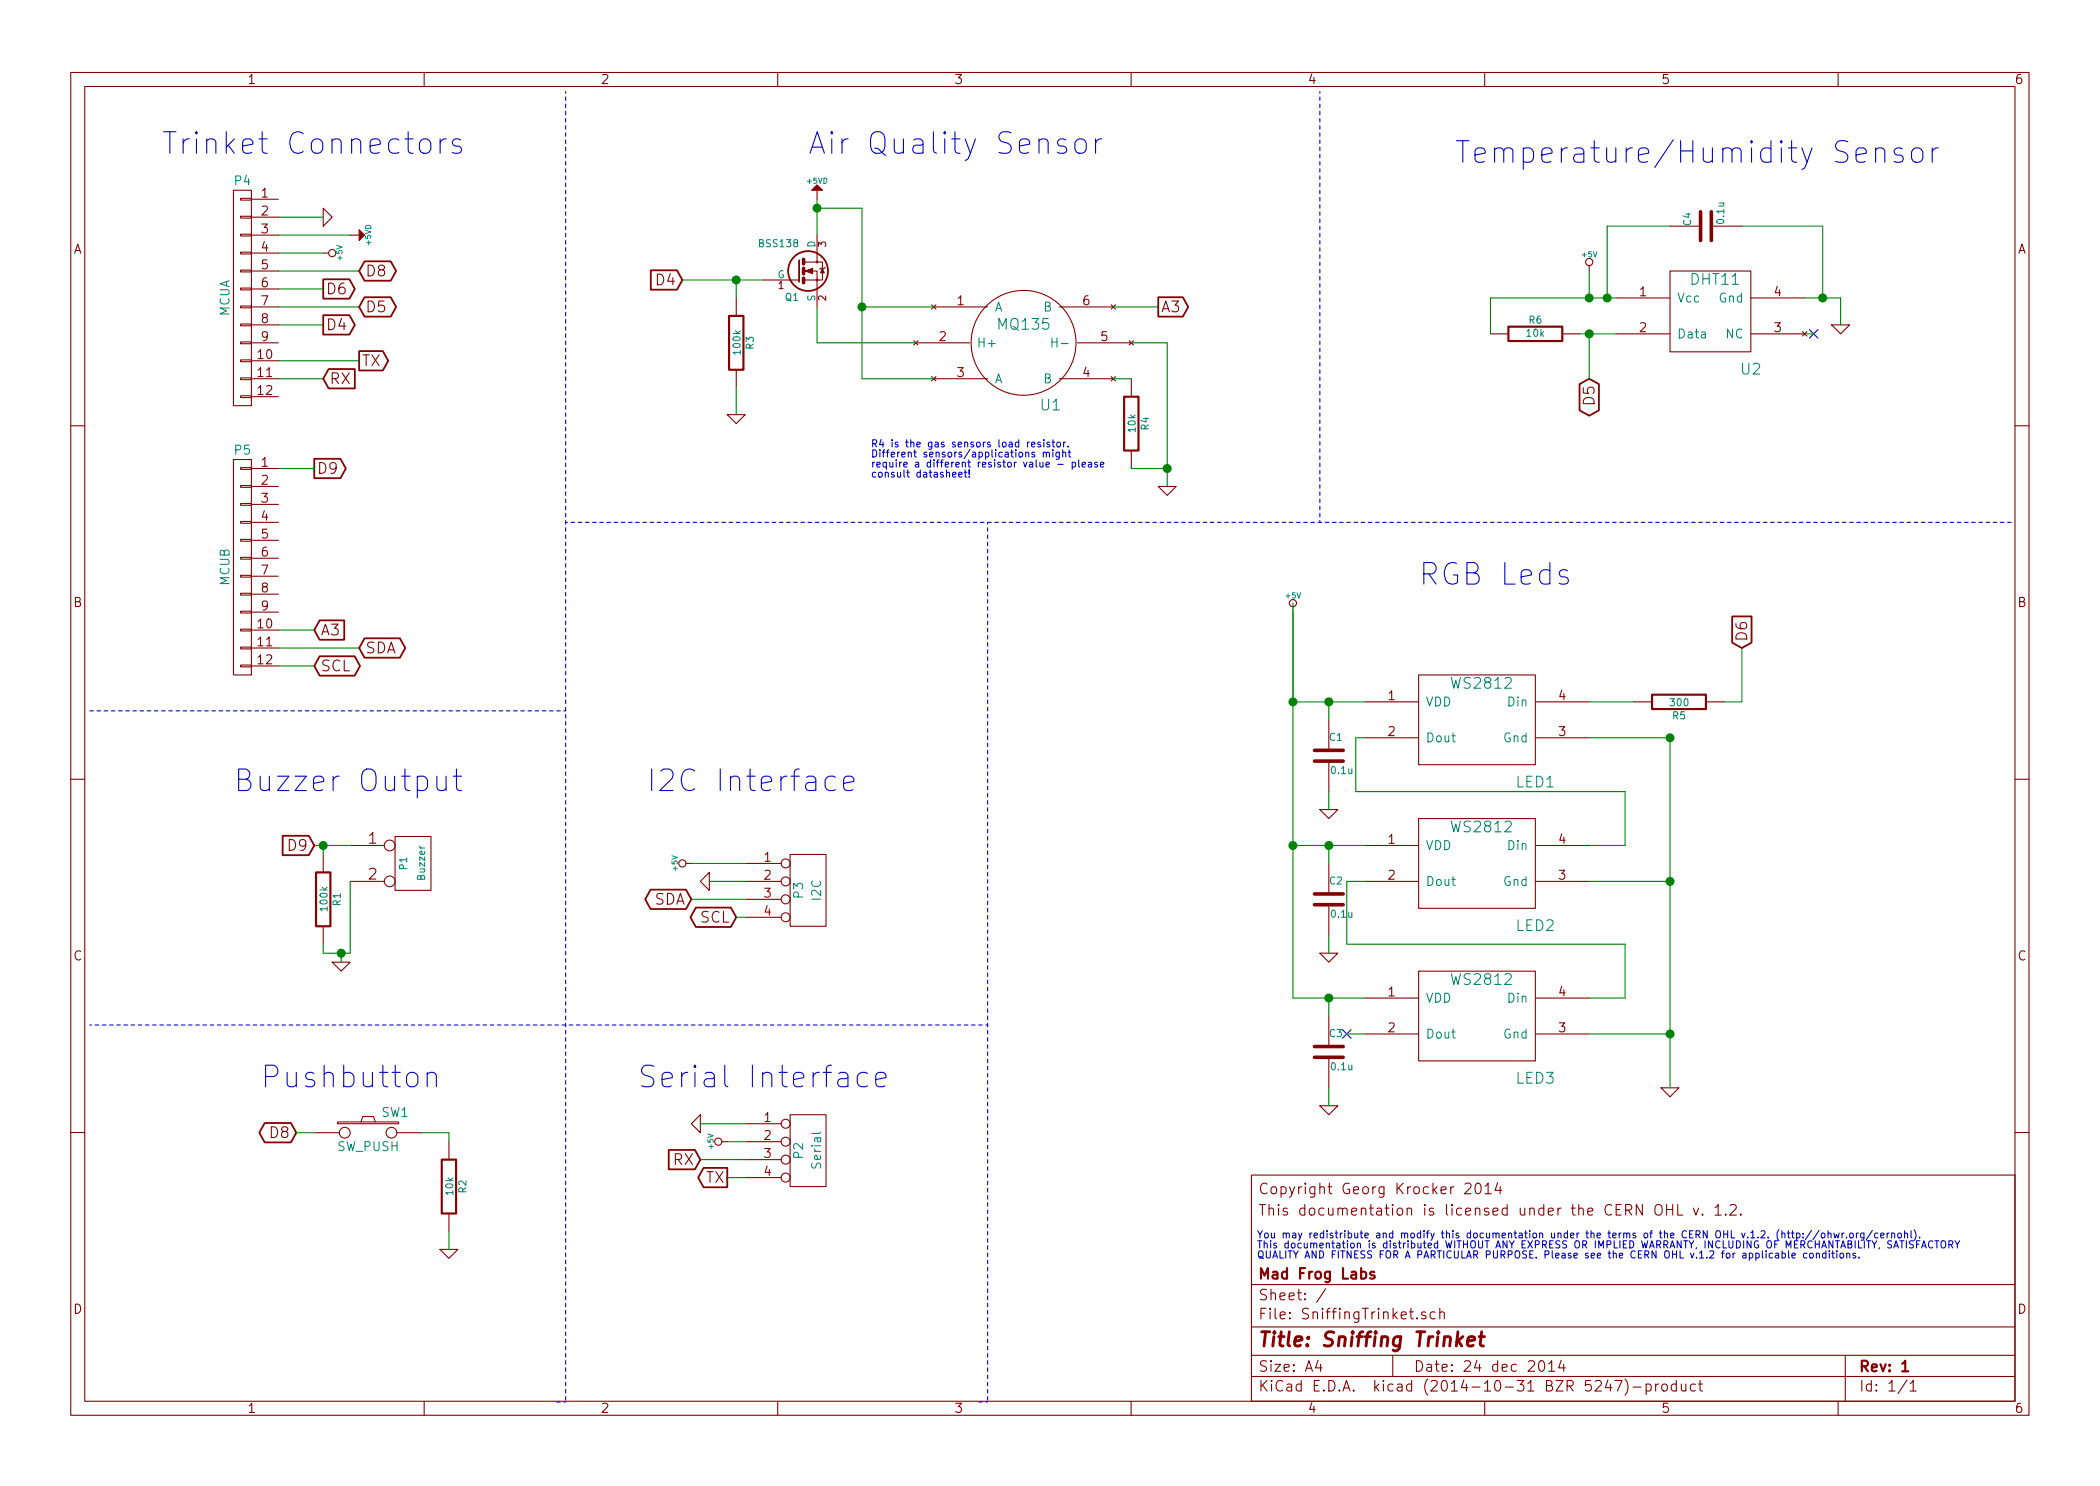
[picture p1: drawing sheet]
EESchema Schematic File Version 2
LIBS:power
LIBS:device
LIBS:transistors
LIBS:conn
LIBS:linear
LIBS:regul
LIBS:74xx
LIBS:cmos4000
LIBS:adc-dac
LIBS:memory
LIBS:xilinx
LIBS:special
LIBS:microcontrollers
LIBS:dsp
LIBS:microchip
LIBS:analog_switches
LIBS:motorola
LIBS:texas
LIBS:intel
LIBS:audio
LIBS:interface
LIBS:digital-audio
LIBS:philips
LIBS:display
LIBS:cypress
LIBS:siliconi
LIBS:opto
LIBS:atmel
LIBS:contrib
LIBS:valves
LIBS:SniffingTrinket
LIBS:SniffingTrinket-cache
EELAYER 25 0
EELAYER END
$Descr A4 11693 8268
encoding utf-8
Sheet 1 1
Title "Sniffing Trinket"
Date "24 dec 2014"
Rev "1"
Comp "Mad Frog Labs"
Comment1 ""
Comment2 ""
Comment3 "This documentation is licensed under the CERN OHL v. 1.2."
Comment4 "Copyright Georg Krocker 2014"
$EndDescr
$Comp
L WS2812 LED1
U 1 1
P 8250 4200
F 0 "LED1" H 8550 4050 60  0000 C CNN
F 1 "WS2812" H 8250 4600 60  0000 C CNN
F 2 "SniffingTrinket:WS2812B" H 8250 4550 60  0001 C CNN
F 3 "" H 8250 4550 60  0000 C CNN
	1    8250 4200
	1    0    0    -1  
$EndComp
$Comp
L WS2812 LED2
U 1 1
P 8250 5000
F 0 "LED2" H 8550 4850 60  0000 C CNN
F 1 "WS2812" H 8250 5400 60  0000 C CNN
F 2 "SniffingTrinket:WS2812B" H 8250 5350 60  0001 C CNN
F 3 "" H 8250 5350 60  0000 C CNN
	1    8250 5000
	1    0    0    -1  
$EndComp
$Comp
L WS2812 LED3
U 1 1
P 8250 5850
F 0 "LED3" H 8550 5700 60  0000 C CNN
F 1 "WS2812" H 8250 6250 60  0000 C CNN
F 2 "SniffingTrinket:WS2812B" H 8250 6200 60  0001 C CNN
F 3 "" H 8250 6200 60  0000 C CNN
	1    8250 5850
	1    0    0    -1  
$EndComp
$Comp
L +5V #PWR01
U 1 1
P 7200 3400
F 0 "#PWR01" H 7200 3490 20  0001 C CNN
F 1 "+5V" H 7200 3490 30  0000 C CNN
F 2 "" H 7200 3400 60  0000 C CNN
F 3 "" H 7200 3400 60  0000 C CNN
	1    7200 3400
	1    0    0    -1  
$EndComp
$Comp
L GND #PWR02
U 1 1
P 9300 6050
F 0 "#PWR02" H 9300 6050 30  0001 C CNN
F 1 "GND" H 9300 5980 30  0001 C CNN
F 2 "" H 9300 6050 60  0000 C CNN
F 3 "" H 9300 6050 60  0000 C CNN
	1    9300 6050
	1    0    0    -1  
$EndComp
$Comp
L R R5
U 1 1
P 9350 3900
F 0 "R5" V 9430 3900 40  0000 C CNN
F 1 "300" V 9357 3901 40  0000 C CNN
F 2 "SMD_Packages:SMD-0805" V 9280 3900 30  0001 C CNN
F 3 "~" H 9350 3900 30  0000 C CNN
	1    9350 3900
	0    1    1    0   
$EndComp
Text GLabel 9700 3600 1    60   Input ~ 0
D6
$Comp
L DHT11 U2
U 1 1
P 9550 1850
F 0 "U2" H 9750 1650 60  0000 C CNN
F 1 "DHT11" H 9550 2150 60  0000 C CNN
F 2 "Pin_Headers:Pin_Header_Straight_1x04" H 9550 1850 60  0001 C CNN
F 3 "~" H 9550 1850 60  0000 C CNN
	1    9550 1850
	1    0    0    -1  
$EndComp
$Comp
L MQ135 U1
U 1 1
P 5750 2250
F 0 "U1" H 5850 2250 60  0000 C CNN
F 1 "MQ135" H 5700 2700 60  0000 C CNN
F 2 "SniffingTrinket:MQ135" H 5750 2250 60  0001 C CNN
F 3 "~" H 5750 2250 60  0000 C CNN
	1    5750 2250
	1    0    0    -1  
$EndComp
$Comp
L +5V #PWR03
U 1 1
P 1800 1400
F 0 "#PWR03" H 1800 1490 20  0001 C CNN
F 1 "+5V" H 1800 1490 30  0000 C CNN
F 2 "" H 1800 1400 60  0000 C CNN
F 3 "" H 1800 1400 60  0000 C CNN
	1    1800 1400
	0    1    1    0   
$EndComp
$Comp
L +5VD #PWR04
U 1 1
P 1950 1300
F 0 "#PWR04" H 1950 1250 20  0001 C CNN
F 1 "+5VD" H 1950 1400 30  0000 C CNN
F 2 "" H 1950 1300 60  0000 C CNN
F 3 "" H 1950 1300 60  0000 C CNN
	1    1950 1300
	0    1    1    0   
$EndComp
Text GLabel 1800 1600 2    60   Output ~ 0
D6
$Comp
L GND #PWR05
U 1 1
P 1800 1200
F 0 "#PWR05" H 1800 1200 30  0001 C CNN
F 1 "GND" H 1800 1130 30  0001 C CNN
F 2 "" H 1800 1200 60  0000 C CNN
F 3 "" H 1800 1200 60  0000 C CNN
	1    1800 1200
	0    -1   -1   0   
$EndComp
$Comp
L +5V #PWR06
U 1 1
P 8850 1500
F 0 "#PWR06" H 8850 1590 20  0001 C CNN
F 1 "+5V" H 8850 1590 30  0000 C CNN
F 2 "" H 8850 1500 60  0000 C CNN
F 3 "" H 8850 1500 60  0000 C CNN
	1    8850 1500
	1    0    0    -1  
$EndComp
$Comp
L GND #PWR07
U 1 1
P 10250 1800
F 0 "#PWR07" H 10250 1800 30  0001 C CNN
F 1 "GND" H 10250 1730 30  0001 C CNN
F 2 "" H 10250 1800 60  0000 C CNN
F 3 "" H 10250 1800 60  0000 C CNN
	1    10250 1800
	1    0    0    -1  
$EndComp
$Comp
L R R6
U 1 1
P 8550 1850
F 0 "R6" V 8630 1850 40  0000 C CNN
F 1 "10k" V 8557 1851 40  0000 C CNN
F 2 "SMD_Packages:SMD-0805" V 8480 1850 30  0001 C CNN
F 3 "~" H 8550 1850 30  0000 C CNN
	1    8550 1850
	0    -1   -1   0   
$EndComp
Text GLabel 8850 2100 3    60   BiDi ~ 0
D5
Wire Wire Line
	7550 4100 7550 4400
Wire Wire Line
	7550 4400 9050 4400
Wire Wire Line
	9050 4400 9050 4700
Wire Wire Line
	9050 4700 8850 4700
Wire Wire Line
	7600 4100 7550 4100
Wire Wire Line
	7600 4900 7500 4900
Wire Wire Line
	7500 4900 7500 5250
Wire Wire Line
	7500 5250 9050 5250
Wire Wire Line
	9050 5250 9050 5550
Wire Wire Line
	9050 5550 8850 5550
Wire Wire Line
	7200 5550 7600 5550
Wire Wire Line
	7200 3400 7200 5550
Connection ~ 7200 3900
Wire Wire Line
	7600 4700 7200 4700
Connection ~ 7200 4700
Wire Wire Line
	8850 5750 9300 5750
Wire Wire Line
	8850 4100 9300 4100
Connection ~ 9300 4100
Wire Wire Line
	8850 4900 9300 4900
Connection ~ 9300 4900
Connection ~ 9300 5750
Wire Wire Line
	9300 4100 9300 6050
Wire Wire Line
	8850 3900 9100 3900
Wire Wire Line
	9700 3900 9700 3600
Wire Wire Line
	1550 1400 1800 1400
Wire Wire Line
	1550 1600 1800 1600
Wire Wire Line
	1550 1300 1950 1300
Wire Wire Line
	1550 1200 1800 1200
Wire Wire Line
	9000 1850 8800 1850
Wire Wire Line
	8300 1850 8300 1650
Wire Wire Line
	8300 1650 9000 1650
Wire Wire Line
	8850 1500 8850 1650
Connection ~ 8850 1650
Wire Wire Line
	10050 1650 10250 1650
Wire Wire Line
	10250 1650 10250 1800
Wire Wire Line
	8850 2100 8850 1850
Connection ~ 8850 1850
Text GLabel 2000 1700 2    60   BiDi ~ 0
D5
Wire Wire Line
	2000 1700 1550 1700
$Comp
L BSS138 Q1
U 1 1
P 4450 1500
F 0 "Q1" H 4450 1351 40  0000 R CNN
F 1 "BSS138" H 4450 1650 40  0000 R CNN
F 2 "SMD_Packages:SOT-23" H 4320 1602 29  0001 C CNN
F 3 "" H 4450 1500 60  0000 C CNN
	1    4450 1500
	1    0    0    -1  
$EndComp
$Comp
L R R3
U 1 1
P 4100 1900
F 0 "R3" V 4180 1900 40  0000 C CNN
F 1 "100k" V 4107 1901 40  0000 C CNN
F 2 "SMD_Packages:SMD-0805" V 4030 1900 30  0001 C CNN
F 3 "~" H 4100 1900 30  0000 C CNN
	1    4100 1900
	1    0    0    -1  
$EndComp
$Comp
L GND #PWR08
U 1 1
P 4100 2300
F 0 "#PWR08" H 4100 2300 30  0001 C CNN
F 1 "GND" H 4100 2230 30  0001 C CNN
F 2 "" H 4100 2300 60  0000 C CNN
F 3 "" H 4100 2300 60  0000 C CNN
	1    4100 2300
	1    0    0    -1  
$EndComp
Wire Wire Line
	4550 1700 4550 1900
Wire Wire Line
	4550 1900 5100 1900
Wire Wire Line
	4100 1550 4100 1650
Wire Wire Line
	4100 2150 4100 2300
$Comp
L +5VD #PWR09
U 1 1
P 4550 1100
F 0 "#PWR09" H 4550 1050 20  0001 C CNN
F 1 "+5VD" H 4550 1200 30  0000 C CNN
F 2 "" H 4550 1100 60  0000 C CNN
F 3 "" H 4550 1100 60  0000 C CNN
	1    4550 1100
	1    0    0    -1  
$EndComp
Wire Wire Line
	4550 1100 4550 1300
$Comp
L GND #PWR010
U 1 1
P 6500 2700
F 0 "#PWR010" H 6500 2700 30  0001 C CNN
F 1 "GND" H 6500 2630 30  0001 C CNN
F 2 "" H 6500 2700 60  0000 C CNN
F 3 "" H 6500 2700 60  0000 C CNN
	1    6500 2700
	1    0    0    -1  
$EndComp
Text GLabel 3800 1550 0    60   Input ~ 0
D4
Connection ~ 4100 1550
Text GLabel 1800 1800 2    60   Output ~ 0
D4
Wire Wire Line
	1550 1800 1800 1800
Wire Wire Line
	5200 1700 4800 1700
Wire Wire Line
	4800 1150 4800 2100
Wire Wire Line
	4800 1150 4550 1150
Connection ~ 4550 1150
Wire Wire Line
	4800 2100 5200 2100
Connection ~ 4800 1700
$Comp
L R R4
U 1 1
P 6300 2350
F 0 "R4" V 6380 2350 40  0000 C CNN
F 1 "10k" V 6307 2351 40  0000 C CNN
F 2 "SMD_Packages:SMD-0805" V 6230 2350 30  0001 C CNN
F 3 "~" H 6300 2350 30  0000 C CNN
	1    6300 2350
	1    0    0    -1  
$EndComp
Wire Wire Line
	6200 2100 6300 2100
Wire Wire Line
	6300 1900 6500 1900
Wire Wire Line
	6500 1900 6500 2700
Wire Wire Line
	6300 2600 6500 2600
Connection ~ 6500 2600
Text GLabel 6450 1700 2    60   Output ~ 0
A3
Wire Wire Line
	6200 1700 6450 1700
NoConn ~ 10100 1850
Wire Wire Line
	10100 1850 10050 1850
$Comp
L CONN_4 P3
U 1 1
P 4500 4950
F 0 "P3" V 4450 4950 50  0000 C CNN
F 1 "I2C" V 4550 4950 50  0000 C CNN
F 2 "Pin_Headers:Pin_Header_Straight_1x04" H 4500 4950 60  0001 C CNN
F 3 "" H 4500 4950 60  0000 C CNN
	1    4500 4950
	1    0    0    -1  
$EndComp
NoConn ~ 7500 5750
Wire Wire Line
	7600 5750 7500 5750
Text GLabel 1750 3500 2    60   Input ~ 0
A3
Wire Wire Line
	1550 3500 1750 3500
Text GLabel 2000 3600 2    60   BiDi ~ 0
SDA
Text GLabel 1750 3700 2    60   BiDi ~ 0
SCL
Wire Wire Line
	1550 3600 2000 3600
Wire Wire Line
	1550 3700 1750 3700
$Comp
L CONN_4 P2
U 1 1
P 4500 6400
F 0 "P2" V 4450 6400 50  0000 C CNN
F 1 "Serial" V 4550 6400 50  0000 C CNN
F 2 "Pin_Headers:Pin_Header_Straight_1x04" H 4500 6400 60  0001 C CNN
F 3 "" H 4500 6400 60  0000 C CNN
	1    4500 6400
	1    0    0    -1  
$EndComp
$Comp
L CONN_2 P1
U 1 1
P 2300 4800
F 0 "P1" V 2250 4800 40  0000 C CNN
F 1 "Buzzer" V 2350 4800 40  0000 C CNN
F 2 "Pin_Headers:Pin_Header_Straight_1x02" H 2300 4800 60  0001 C CNN
F 3 "" H 2300 4800 60  0000 C CNN
	1    2300 4800
	1    0    0    -1  
$EndComp
$Comp
L SW_PUSH SW1
U 1 1
P 2050 6300
F 0 "SW1" H 2200 6410 50  0000 C CNN
F 1 "SW_PUSH" H 2050 6220 50  0000 C CNN
F 2 "Discret:PUSH_BUTT_SHAPE1" H 2050 6300 60  0001 C CNN
F 3 "~" H 2050 6300 60  0000 C CNN
	1    2050 6300
	1    0    0    -1  
$EndComp
$Comp
L R R2
U 1 1
P 2500 6600
F 0 "R2" V 2580 6600 40  0000 C CNN
F 1 "10k" V 2507 6601 40  0000 C CNN
F 2 "SMD_Packages:SMD-0805" V 2430 6600 30  0001 C CNN
F 3 "~" H 2500 6600 30  0000 C CNN
	1    2500 6600
	1    0    0    -1  
$EndComp
Text GLabel 1650 6300 0    60   BiDi ~ 0
D8
$Comp
L GND #PWR011
U 1 1
P 2500 6950
F 0 "#PWR011" H 2500 6950 30  0001 C CNN
F 1 "GND" H 2500 6880 30  0001 C CNN
F 2 "" H 2500 6950 60  0000 C CNN
F 3 "" H 2500 6950 60  0000 C CNN
	1    2500 6950
	1    0    0    -1  
$EndComp
Wire Wire Line
	2500 6850 2500 6950
Wire Wire Line
	2500 6350 2500 6300
Wire Wire Line
	2500 6300 2350 6300
Wire Wire Line
	1750 6300 1650 6300
Text GLabel 2000 1500 2    60   BiDi ~ 0
D8
Wire Wire Line
	1550 1500 2000 1500
Text GLabel 1750 2600 2    60   Output ~ 0
D9
Wire Wire Line
	1550 2600 1750 2600
Text GLabel 1750 4700 0    60   Input ~ 0
D9
Wire Wire Line
	1950 4700 1750 4700
$Comp
L GND #PWR012
U 1 1
P 1900 5350
F 0 "#PWR012" H 1900 5350 30  0001 C CNN
F 1 "GND" H 1900 5280 30  0001 C CNN
F 2 "" H 1900 5350 60  0000 C CNN
F 3 "" H 1900 5350 60  0000 C CNN
	1    1900 5350
	1    0    0    -1  
$EndComp
$Comp
L R R1
U 1 1
P 1800 5000
F 0 "R1" V 1880 5000 40  0000 C CNN
F 1 "100k" V 1807 5001 40  0000 C CNN
F 2 "SMD_Packages:SMD-0805" V 1730 5000 30  0001 C CNN
F 3 "~" H 1800 5000 30  0000 C CNN
	1    1800 5000
	1    0    0    -1  
$EndComp
Wire Wire Line
	1800 4700 1800 4750
Connection ~ 1800 4700
Wire Wire Line
	1800 5250 1800 5300
Wire Wire Line
	1800 5300 1950 5300
Wire Wire Line
	1900 5300 1900 5350
Wire Wire Line
	1950 5300 1950 4900
Connection ~ 1900 5300
Text GLabel 3850 5000 0    60   BiDi ~ 0
SDA
Text GLabel 4100 5100 0    60   BiDi ~ 0
SCL
Wire Wire Line
	3850 5000 4150 5000
Wire Wire Line
	4100 5100 4150 5100
$Comp
L +5V #PWR013
U 1 1
P 3850 4800
F 0 "#PWR013" H 3850 4890 20  0001 C CNN
F 1 "+5V" H 3850 4890 30  0000 C CNN
F 2 "" H 3850 4800 60  0000 C CNN
F 3 "" H 3850 4800 60  0000 C CNN
	1    3850 4800
	0    -1   -1   0   
$EndComp
$Comp
L GND #PWR014
U 1 1
P 3950 4900
F 0 "#PWR014" H 3950 4900 30  0001 C CNN
F 1 "GND" H 3950 4830 30  0001 C CNN
F 2 "" H 3950 4900 60  0000 C CNN
F 3 "" H 3950 4900 60  0000 C CNN
	1    3950 4900
	0    1    1    0   
$EndComp
Wire Wire Line
	3850 4800 4150 4800
Wire Wire Line
	3950 4900 4150 4900
$Comp
L GND #PWR015
U 1 1
P 3900 6250
F 0 "#PWR015" H 3900 6250 30  0001 C CNN
F 1 "GND" H 3900 6180 30  0001 C CNN
F 2 "" H 3900 6250 60  0000 C CNN
F 3 "" H 3900 6250 60  0000 C CNN
	1    3900 6250
	0    1    1    0   
$EndComp
$Comp
L +5V #PWR016
U 1 1
P 4050 6350
F 0 "#PWR016" H 4050 6440 20  0001 C CNN
F 1 "+5V" H 4050 6440 30  0000 C CNN
F 2 "" H 4050 6350 60  0000 C CNN
F 3 "" H 4050 6350 60  0000 C CNN
	1    4050 6350
	0    -1   -1   0   
$EndComp
Text GLabel 3900 6450 0    60   Input ~ 0
RX
Text GLabel 4050 6550 0    60   Output ~ 0
TX
Wire Wire Line
	3900 6250 4150 6250
Wire Wire Line
	4150 6350 4050 6350
Wire Wire Line
	4150 6450 3900 6450
Wire Wire Line
	4150 6550 4050 6550
Wire Wire Line
	3800 1550 4250 1550
Text GLabel 2000 2000 2    60   Output ~ 0
TX
Text GLabel 1800 2100 2    60   Input ~ 0
RX
Wire Wire Line
	2000 2000 1550 2000
Wire Wire Line
	1800 2100 1550 2100
$Comp
L C C4
U 1 1
P 9500 1250
F 0 "C4" H 9500 1350 40  0000 L CNN
F 1 "0.1u" H 9506 1165 40  0000 L CNN
F 2 "SMD_Packages:SMD-0805" H 9538 1100 30  0001 C CNN
F 3 "~" H 9500 1250 60  0000 C CNN
	1    9500 1250
	0    -1   -1   0   
$EndComp
$Comp
L C C1
U 1 1
P 7400 4200
F 0 "C1" H 7400 4300 40  0000 L CNN
F 1 "0.1u" H 7406 4115 40  0000 L CNN
F 2 "SMD_Packages:SMD-0805" H 7438 4050 30  0001 C CNN
F 3 "~" H 7400 4200 60  0000 C CNN
	1    7400 4200
	1    0    0    -1  
$EndComp
$Comp
L C C2
U 1 1
P 7400 5000
F 0 "C2" H 7400 5100 40  0000 L CNN
F 1 "0.1u" H 7406 4915 40  0000 L CNN
F 2 "SMD_Packages:SMD-0805" H 7438 4850 30  0001 C CNN
F 3 "~" H 7400 5000 60  0000 C CNN
	1    7400 5000
	1    0    0    -1  
$EndComp
$Comp
L C C3
U 1 1
P 7400 5850
F 0 "C3" H 7400 5950 40  0000 L CNN
F 1 "0.1u" H 7406 5765 40  0000 L CNN
F 2 "SMD_Packages:SMD-0805" H 7438 5700 30  0001 C CNN
F 3 "~" H 7400 5850 60  0000 C CNN
	1    7400 5850
	1    0    0    -1  
$EndComp
$Comp
L GND #PWR017
U 1 1
P 7400 4500
F 0 "#PWR017" H 7400 4500 30  0001 C CNN
F 1 "GND" H 7400 4430 30  0001 C CNN
F 2 "" H 7400 4500 60  0000 C CNN
F 3 "" H 7400 4500 60  0000 C CNN
	1    7400 4500
	1    0    0    -1  
$EndComp
$Comp
L GND #PWR018
U 1 1
P 7400 5300
F 0 "#PWR018" H 7400 5300 30  0001 C CNN
F 1 "GND" H 7400 5230 30  0001 C CNN
F 2 "" H 7400 5300 60  0000 C CNN
F 3 "" H 7400 5300 60  0000 C CNN
	1    7400 5300
	1    0    0    -1  
$EndComp
$Comp
L GND #PWR019
U 1 1
P 7400 6150
F 0 "#PWR019" H 7400 6150 30  0001 C CNN
F 1 "GND" H 7400 6080 30  0001 C CNN
F 2 "" H 7400 6150 60  0000 C CNN
F 3 "" H 7400 6150 60  0000 C CNN
	1    7400 6150
	1    0    0    -1  
$EndComp
Wire Wire Line
	7400 4000 7400 3900
Connection ~ 7400 3900
Wire Wire Line
	7400 4400 7400 4500
Wire Wire Line
	7400 4700 7400 4800
Connection ~ 7400 4700
Wire Wire Line
	7400 5200 7400 5300
Wire Wire Line
	7400 5550 7400 5650
Connection ~ 7400 5550
Wire Wire Line
	7400 6050 7400 6150
Wire Wire Line
	9300 1250 8950 1250
Wire Wire Line
	8950 1250 8950 1650
Connection ~ 8950 1650
Wire Wire Line
	9700 1250 10150 1250
Wire Wire Line
	10150 1250 10150 1650
Connection ~ 10150 1650
$Comp
L CONN_01X12 P4
U 1 1
P 1350 1650
F 0 "P4" H 1350 2300 50  0000 C CNN
F 1 "MCUA" V 1450 1650 50  0000 C CNN
F 2 "Pin_Headers:Pin_Header_Straight_1x12" H 1350 1650 60  0001 C CNN
F 3 "" H 1350 1650 60  0000 C CNN
	1    1350 1650
	-1   0    0    -1  
$EndComp
$Comp
L CONN_01X12 P5
U 1 1
P 1350 3150
F 0 "P5" H 1350 3800 50  0000 C CNN
F 1 "MCUB" V 1450 3150 50  0000 C CNN
F 2 "Pin_Headers:Pin_Header_Straight_1x12" H 1350 3150 60  0001 C CNN
F 3 "" H 1350 3150 60  0000 C CNN
	1    1350 3150
	-1   0    0    -1  
$EndComp
Wire Wire Line
	7600 3900 7200 3900
Wire Wire Line
	7200 3900 7200 3350
Wire Notes Line
	3150 500  3150 7800
Wire Notes Line
	3150 3950 500  3950
Wire Notes Line
	3150 2900 11200 2900
Wire Notes Line
	7350 500  7350 2900
Wire Notes Line
	5500 2900 5500 7800
Wire Notes Line
	5500 7800 5450 7800
Wire Notes Line
	3150 7800 3100 7800
Wire Notes Line
	500  5700 5500 5700
Wire Wire Line
	9600 3900 9700 3900
Text Notes 4500 850  0    120  ~ 0
Air Quality Sensor
Text Notes 8100 900  0    120  ~ 0
Temperature/Humidity Sensor
Text Notes 3550 6050 0    120  ~ 0
Serial Interface
Text Notes 1450 6050 0    120  ~ 0
Pushbutton
Text Notes 1300 4400 0    120  ~ 0
Buzzer Output
Text Notes 3600 4400 0    120  ~ 0
I2C Interface
Text Notes 900  850  0    120  ~ 0
Trinket Connectors
Text Notes 7900 3250 0    120  ~ 0
RGB Leds
Text Notes 4850 2650 0    40   ~ 0
R4 is the gas sensors load resistor.\nDifferent sensors/applications might\nrequire a different resistor value - please \nconsult datasheet!
Text Notes 7000 7000 0    40   ~ 0
You may redistribute and modify this documentation under the terms of the CERN OHL v.1.2. (http://ohwr.org/cernohl). \nThis documentation is distributed WITHOUT ANY EXPRESS OR IMPLIED WARRANTY, INCLUDING OF MERCHANTABILITY, SATISFACTORY\nQUALITY AND FITNESS FOR A PARTICULAR PURPOSE. Please see the CERN OHL v.1.2 for applicable conditions.
$EndSCHEMATC
